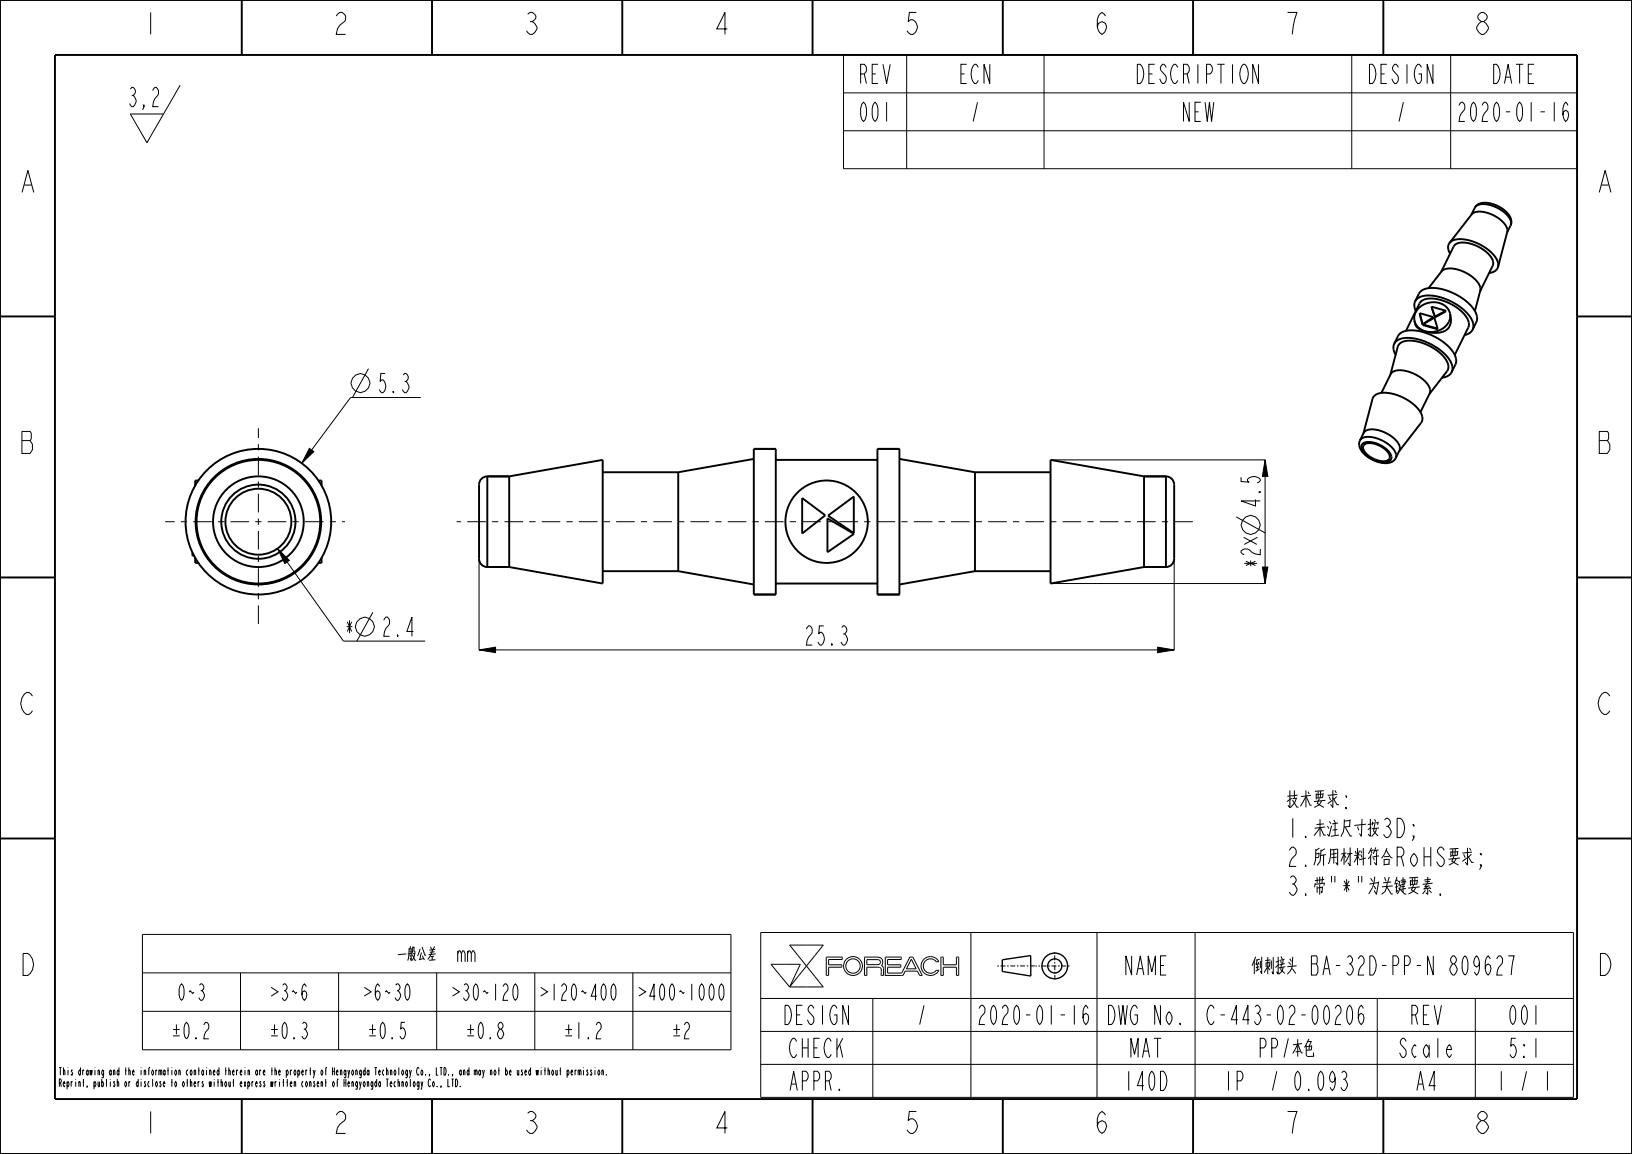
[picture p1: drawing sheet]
<svg xmlns="http://www.w3.org/2000/svg" width="297mm" height="210mm" viewBox="0 0 297 210" stroke-linecap="round" stroke-linejoin="round" font-family="sans-serif">
<g fill="none" stroke="#000" stroke-width=".18">
<path d="M23.7 16.2l.3-.3a.78 .78 0 0 1 .7 .6 .78 .78 0 0 1-.5 .9l.3 .3a1.2 1.2 0 0 1-.3 1.7h-.2l-.4-.6M24 17.4h.2M26.2 19.4l-.1-.3h.1v.3l-.2 .6M27.8 16.5l.4-.6h.2a1.25 1.25 0 0 1-.2 2.1l-.3 .5-.1 .9h1M32.8 15.5l-3 5.2M153.5 10h133.5v20.7h-133.5zM153.5 16.9h133.5M165 10v20.7M190 10v20.7M246 10v20.7M264 10v20.7M23.7 20.7h6.1l-3.1 5.3z"/>
<path d="M153.5 23.8h133.5M67.1 67.1l-3 5.2M76.6 72.3h-12.8l-8.9 12M50.5 99.8l2.2 2.2-.9 .6zM50.5 99.8l12 16.9h14.9M56.3 81.6l.8 .6-2.2 2.1zM191.2 83.7h39.1M230.2 83.7l.5 3h-1zM230.2 83.7v22.5M67.9 111.4l-3 5.3M87.2 118.3l3-.5v1zM87.2 101.8v16.5"/>
<path d="M87.2 118.3h126.5M191.2 106.2h39.1M210.7 117.8l3 .5-3 .5zM213.7 101.8v16.5M229.7 103.2h1l-.5 3zM25.9 170h107.1v21h-107.1zM25.9 177h107.1M43.8 177v14M61.6 177v14M79.5 177v14M84 173.5l.2-.5h.2l.2 .5v1.5M85.1 173.5l.2-.5h.2l.3 .5v1.5"/>
<path d="M85.1 173v2M85.8 173.5l.2-.5h.2l.2 .5v1.5M97.3 177v14M115.2 177v14M138.4 169.7h147.9v30h-147.9zM140.3 175.5h5.3l-1.9 4.1zM143.7 172h6.1l-3 3.8zM146.8 175.8l3 3.8h-6.1M146.8 175.8l-3.1 3.8M150.8 177.5v-1.5h2.4v-.4h-2.4v-1h2.4l.1-.4h-2.9v3.3h.4M157.8 174.6l2.1 .1 .3 .1v.4l-.4 .3h-2zM157.8 177.5v-1.5h1.9l.4 .1 .2 .2 .1 1.2h.4"/>
<path d="M160.8 177.5v-1.3l-.4-.5 .2-.6-.2-.7-.7-.2h-2.3l-.1 3.3h.5M164.3 177.5h.1M165.9 174.6l.8 1.7h-1.7zM166.1 174.2h-.5l-1.5 2.9h-2.6v-1.1h2.4v-.4h-2.4v-1h2.5v-.4h-2.9v3.3h3.2M166.1 174.2h.1M166.1 174.2l1.7 3.3h-.4l-.4-.8h-2.3l-.4 .8M170.4 175l-.7-.5h-.8l-.6 .5-.3 .8 .3 .8 .6 .4h.8l.7-.4M170.4 176.6h.1M170.4 175h.1M170.4 176.6h.4M170.4 175h.5l-.4-.5-.5-.3-.7-.1-.7 .1-.5 .4-.3 .5-.2 .5 .1 .7 .5 .8 1 .4 1-.2 .7-.7M170.8 176.6h.1"/>
<path d="M171.2 174.2h.5v1.4h2.4v-1.4h.4v3.3h-.4v-1.5h-2.4v1.5h-.5zM176.7 169.7v30M199.6 169.7v30M217.5 169.7v30M25.9 184h107.1M138.4 181.7h147.9M138.4 187.7h147.9M138.4 193.7h147.9M158.8 181.7v18M250.6 181.7v18M268.5 181.7v18"/>
<circle cx="65.6" cy="69.7" r="1.72"/>
<circle cx="66.4" cy="114" r="1.72"/>
<circle cx="155.2" cy="175.8" r="1.31"/>
<circle cx="155.2" cy="175.8" r="1.71"/>
</g>
<path d="M50.5 99.8l2.2 2.2-.9 .6zM56.3 81.6l.8 .6-2.2 2.1zM230.2 83.7l.5 3h-1zM87.2 118.3l3-.5v1zM210.7 117.8l3 .5-3 .5zM229.7 103.2h1l-.5 3z" fill="#000"/>
<g fill="none" stroke="#000" stroke-width=".35">
<path d="M0 0h297v210h-297zM10 10h277v190h-277zM44 .1v10M78.6 .1v10M113.2 .1v10M147.9 .1v10M182.5 .1v10M217.1 .1v10M251.7 .1v10M268.6 37.4a3.7 3.7 0 0 1 4.2 .2 3.2 3.2 0 0 1 2.2 3.1l-.1 .3a2.34 2.34 0 0 0-1.3-2.5 5.3 5.3 0 0 0-4.8-1.1l-.4 .4zM0 57.6h10M257.7 56.6a1.8 1.8 0 0 1-.1-1.9 1.8 1.8 0 0 1 1.7-.9 9.8 9.8 0 0 1 8.6 4.5 1.75 1.75 0 0 1-1.4 2.7"/>
<path d="M258.4 57l2.4 .7M258.4 57l.5 2M258.4 57l.5 2.1M258.9 59l.1 .1M258.9 59l2.1-1.2 .6 2M258.9 59l.1 .2M258.9 59l2.7 .8M259 59.2l2.7 .7-.1-.1M260.5 55.8l2.6 .7M260.5 55.8l.7 2M260.5 55.8v.1M260.8 57.7l-1.9 1.3"/>
<path d="M260.8 57.7l.1 .1-.8 .6M263.1 56.5v.2l-1.9 1.1M263.1 56.5l-2 1.1 .1 .2M287 57.6h10M247.6 80a3.6 3.6 0 0 1 3.8 .1 4.1 4.1 0 0 1 2.7 2.9 1.79 1.79 0 0 1-2.3 1.3 5.3 5.3 0 0 1-4.4-3.2v-.6zM254.4 61.2a2.93 2.93 0 0 1 3.2-1 9.9 9.9 0 0 1 7.2 4.4 2 2 0 0 1 .1 1.7M255.9 60.2l2.4-5a2.6 2.6 0 0 1 2.8-.8 8.2 8.2 0 0 1 6.1 3.9 1.57 1.57 0 0 1 0 1.3l-2.5 5M88.7 86.7h4M88.7 86.7a1.5 1.5 0 0 0-1.5 1.5v13.5a1.5 1.5 0 0 0 1.5 1.5M88.7 86.7v16.5M137.2 81.7h4v26.5h-4M141.2 83.7h18.5"/>
<path d="M146 90.6l4.2 3.2-4.2 3.3zM150.6 94.3l4.8 2.9-4.8 3.3zM150.7 93.8l4.7-3.4v6.6zM163.7 81.7h-4v26.5h4M208.2 86.7h4M212.2 86.7v16.5M212.2 86.7a1.5 1.5 0 0 1 1.5 1.5v13.5a1.5 1.5 0 0 1-1.5 1.5M248 80.7a3.9 3.9 0 0 1 4.1 .8 1.75 1.75 0 0 1 .9 2.3 3.3 3.3 0 0 1-3.6-.4 2.36 2.36 0 0 1-1.6-2.4zM248.2 80.9a3.2 3.2 0 0 1 3.6 .6 1.68 1.68 0 0 1 1 2.1 2.87 2.87 0 0 1-3.3-.4 2.12 2.12 0 0 1-1.4-2.1zM0 105.1h10M35 100.5v.6h.3M88.7 103.2h4"/>
<path d="M141.2 106.2h18.5M208.2 103.2h4M287 105.1h10M0 152.6h10M287 152.6h10M44 200.1v10M78.6 200.1v10M113.2 200.1v10M147.9 200.1v10M182.5 200.1v10M217.1 200.1v10M251.7 200.1v10"/>
<circle cx="47" cy="94.9" r="8.3"/>
<circle cx="47" cy="94.9" r="6.8"/>
<circle cx="47" cy="94.9" r="6"/>
</g>
<g fill="none" stroke="#000" stroke-width=".25">
<path d="M187.6 173.9v3.7l-5.2-.8v-2.1l5.2-.8"/>
<circle cx="192" cy="175.8" r="2.34"/>
<circle cx="192" cy="175.8" r="1.29"/>
</g>
<path d="M181.5 175.8h6.8M191.9 173.3l.1 5M194.6 175.8h-6.2" fill="none" stroke="#000" stroke-width=".18" stroke-dasharray=".3 .3 .9 .3" stroke-linecap="butt"/>
<!-- layer: 02___PRT_ALL_AXES -->
<g fill="none" stroke="#000" stroke-width=".35">
<path d="M268.4 37.8l-.6 1.3M257.5 54.8l.7-1.3a2.79 2.79 0 0 1 2.9-1.1 10 10 0 0 1 7.5 4.5 2.01 2.01 0 0 1 .1 1.7l-.7 1.4M260 52.4l2.3-3a3.1 3.1 0 0 1 3.3-.2 5.6 5.6 0 0 1 3.8 3.2v.5l-1 3.7M262.3 49.5l2.2-4.6a2.43 2.43 0 0 1 2.9-.6 5.9 5.9 0 0 1 4.3 3.3l-.1 .8-2.2 4.6M263.8 44.2a3.5 3.5 0 0 1 3.6-.5 7.6 7.6 0 0 1 5.2 4v.9M263.8 44.2a1.72 1.72 0 0 0 .1 2M263.8 44.2l4-5.2a3.2 3.2 0 0 1 3.5 0 4.3 4.3 0 0 1 3 3l-1.7 6.6M263.9 57.1a3.3 3.3 0 0 1-4.1 3.3 2.73 2.73 0 0 1-2.4-2.1M263.9 57.1a3.3 3.3 0 0 0-5-1.6 2.71 2.71 0 0 0-1.5 2.8M263.9 57.1a3.1 3.1 0 0 1-.1 2.2 3.4 3.4 0 0 1-3.7 1.2 2.82 2.82 0 0 1-2.6-1.6l-.1-.6M272.6 48.6a1.71 1.71 0 0 1-1.6 1.1M274.9 41l-.6 1.3"/>
<path d="M248.1 78.9l1.7-6.3a2.03 2.03 0 0 1 2.3-1.1 8.3 8.3 0 0 1 6.6 3.9 1.51 1.51 0 0 1-.1 1.6l-4 5.1M251.4 71.5l1.7-3.4a2.43 2.43 0 0 1 2.8-.6 5.9 5.9 0 0 1 4.4 3.4l-.1 .7-1.7 3.4M253 68.2l1.4-5.1a2.07 2.07 0 0 1 2.3-1.1 8.4 8.4 0 0 1 6.7 4 1.53 1.53 0 0 1-.1 1.6l-3.2 4.1M253.7 62.6a2.12 2.12 0 0 0 .3 2M253.7 62.6a2.79 2.79 0 0 1 2.9-1.1 10 10 0 0 1 7.5 4.5 2.01 2.01 0 0 1 .1 1.7M254.4 61.2l-.7 1.4M264.2 67.7a2.13 2.13 0 0 1-1.8 1M264.9 66.3l-.7 1.4M36.1 87.4h-.6v1M57.9 87.4h.6v1M88.7 86.7h4M92.7 86.7v16.5"/>
<path d="M92.7 86.7l17-3v22.5l-17-3M109.7 85.9h13.7M123.4 85.9v18M137.2 83.5l-13.8 2.4M141.2 81.7h-4v26.5h4M159.7 81.7h4v26.5h-4M163.7 83.5l13.7 2.4M177.4 85.9h13.8M177.4 85.9v18M208.2 86.7l-17-3v22.5l17-3M208.2 86.7h4M208.2 86.7v16.5"/>
<path d="M247.5 80.2l.7-1.4a2.22 2.22 0 0 1 2.6-.5 5.4 5.4 0 0 1 3.9 3v.6l-.7 1.5M35.5 101.5v.9h.6M58.5 101.5v.9h-.6M88.7 103.2h4M109.7 103.9h13.7M123.4 103.9l13.8 2.5M177.4 103.9h13.8M177.4 103.9l-13.7 2.5M208.2 103.2h4"/>
<circle cx="47" cy="94.9" r="13.3"/>
<circle cx="47" cy="94.9" r="11.4"/>
<circle cx="47" cy="94.9" r="11.3"/>
<circle cx="150.4" cy="94.9" r="7.5"/>
</g>
<path d="M217.1 94.9h-134" fill="none" stroke="#000" stroke-width=".18" stroke-dasharray="1.1 1.1 3.4 1.1" stroke-dashoffset="2.3" stroke-linecap="butt"/>
<path d="M47 94.9v18.8M47 94.9v-17M47 94.9h-16.9M47 94.9h15.8" fill="none" stroke="#000" stroke-width=".18" stroke-dasharray="1.1 1.1 3.4 1.1" stroke-dashoffset=".6" stroke-linecap="butt"/>
<g font-size="5.2">
<text x="26.1" y="6.3">1</text>
<text x="60.7" y="6.3">2</text>
<text x="95.4" y="6.3">3</text>
<text x="130" y="6.3">4</text>
<text x="164.6" y="6.3">5</text>
<text x="199.2" y="6.3">6</text>
<text x="233.9" y="6.3">7</text>
<text x="268.5" y="6.3">8</text>
<text x="3.8" y="35">A</text>
<text x="290.8" y="35">A</text>
<text x="3.8" y="82.5">B</text>
<text x="290.8" y="82.5">B</text>
<text x="3.8" y="130">C</text>
<text x="290.8" y="130">C</text>
<text x="3.8" y="177.5">D</text>
<text x="290.8" y="177.5">D</text>
<text x="26.1" y="206.3">1</text>
<text x="60.7" y="206.3">2</text>
<text x="95.4" y="206.3">3</text>
<text x="130" y="206.3">4</text>
<text x="164.6" y="206.3">5</text>
<text x="199.2" y="206.3">6</text>
<text x="233.9" y="206.3">7</text>
<text x="268.5" y="206.3">8</text>
</g>
<g font-size="4.6">
<text x="155.8" y="15.2">REV</text>
<text x="174.1" y="15.2">ECN</text>
<text x="205.5" y="15.2">DESCRIPTION</text>
<text x="248.2" y="15.2">DESIGN</text>
<text x="270.9" y="15.2">DATE</text>
<text x="155.8" y="22.1">001</text>
<text x="176.4" y="22.1">/</text>
<text x="214.6" y="22.1">NEW</text>
<text x="253.9" y="22.1">/</text>
<text x="264.1" y="22.1">2020-01-16</text>
<text x="68.5" y="71.5">5.3</text>
<text x="229.4" y="103.6" transform="rotate(-90 229.4 103.6)">*2× 4.5</text>
<text x="62.6" y="115.8">*</text>
<text x="69.3" y="115.8">2.4</text>
<text x="146.2" y="117.4">25.3</text>
<text x="234" y="147.2">技术要求:</text>
<text x="234" y="152.4">1.未注尺寸按3D;</text>
<text x="234" y="157.7">2.所用材料符合RoHS要求;</text>
<text x="234" y="162.9">3.带&quot;*&quot;为关键要素.</text>
<text x="204" y="177.4">NAME</text>
<text x="221.2" y="177.4">倒刺接头 BA-32D-PP-N 809627</text>
<text x="141.8" y="186.4">DESIGN</text>
<text x="166.6" y="186.4">/</text>
<text x="176.8" y="186.4">2020-01-16</text>
<text x="200.6" y="186.4">DWG No.</text>
<text x="218.1" y="186.4">C-443-02-00206</text>
<text x="256.2" y="186.4">REV</text>
<text x="274" y="186.4">001</text>
<text x="143" y="192.4">CHECK</text>
<text x="205.2" y="192.4">MAT</text>
<text x="228.6" y="192.4">PP本色</text>
<text x="232.9" y="192.4">/</text>
<text x="253.9" y="192.4">Scale</text>
<text x="274" y="192.4">5:1</text>
<text x="143" y="198.4">APPR.</text>
<text x="204" y="198.4">140D</text>
<text x="222.3" y="198.4">IP</text>
<text x="230.9" y="198.4">/ 0.093</text>
<text x="257.3" y="198.4">A4</text>
<text x="272.1" y="198.4">1</text>
<text x="276.3" y="198.4">/ 1</text>
</g>
<g font-size="3.9">
<text x="67.8" y="175">一般公差</text>
<text x="31.9" y="182">0~3</text>
<text x="47.8" y="182">＞3~6</text>
<text x="64.7" y="182">＞6~30</text>
<text x="80.6" y="182">＞30~120＞120~400＞400~1000</text>
<text x="30" y="189">±0.2</text>
<text x="47.8" y="189">±0.3</text>
<text x="65.7" y="189">±0.5</text>
<text x="83.5" y="189">±0.8</text>
<text x="101.4" y="189">±1.2</text>
<text x="121.2" y="189">±2</text>
</g>
<g font-size="1.8">
<text x="10.6" y="195.7">This drawing and the information contained therein are the property of</text>
<text x="10.6" y="197.8">Reprint, publish or disclose to others without express written consent of</text>
<text x="60.3" y="195.7">Hengyongda Technology Co., LTD., and may not be used without permission.</text>
<text x="62.4" y="197.8">Hengyongda Technology Co., LTD.</text>
</g>
</svg>
